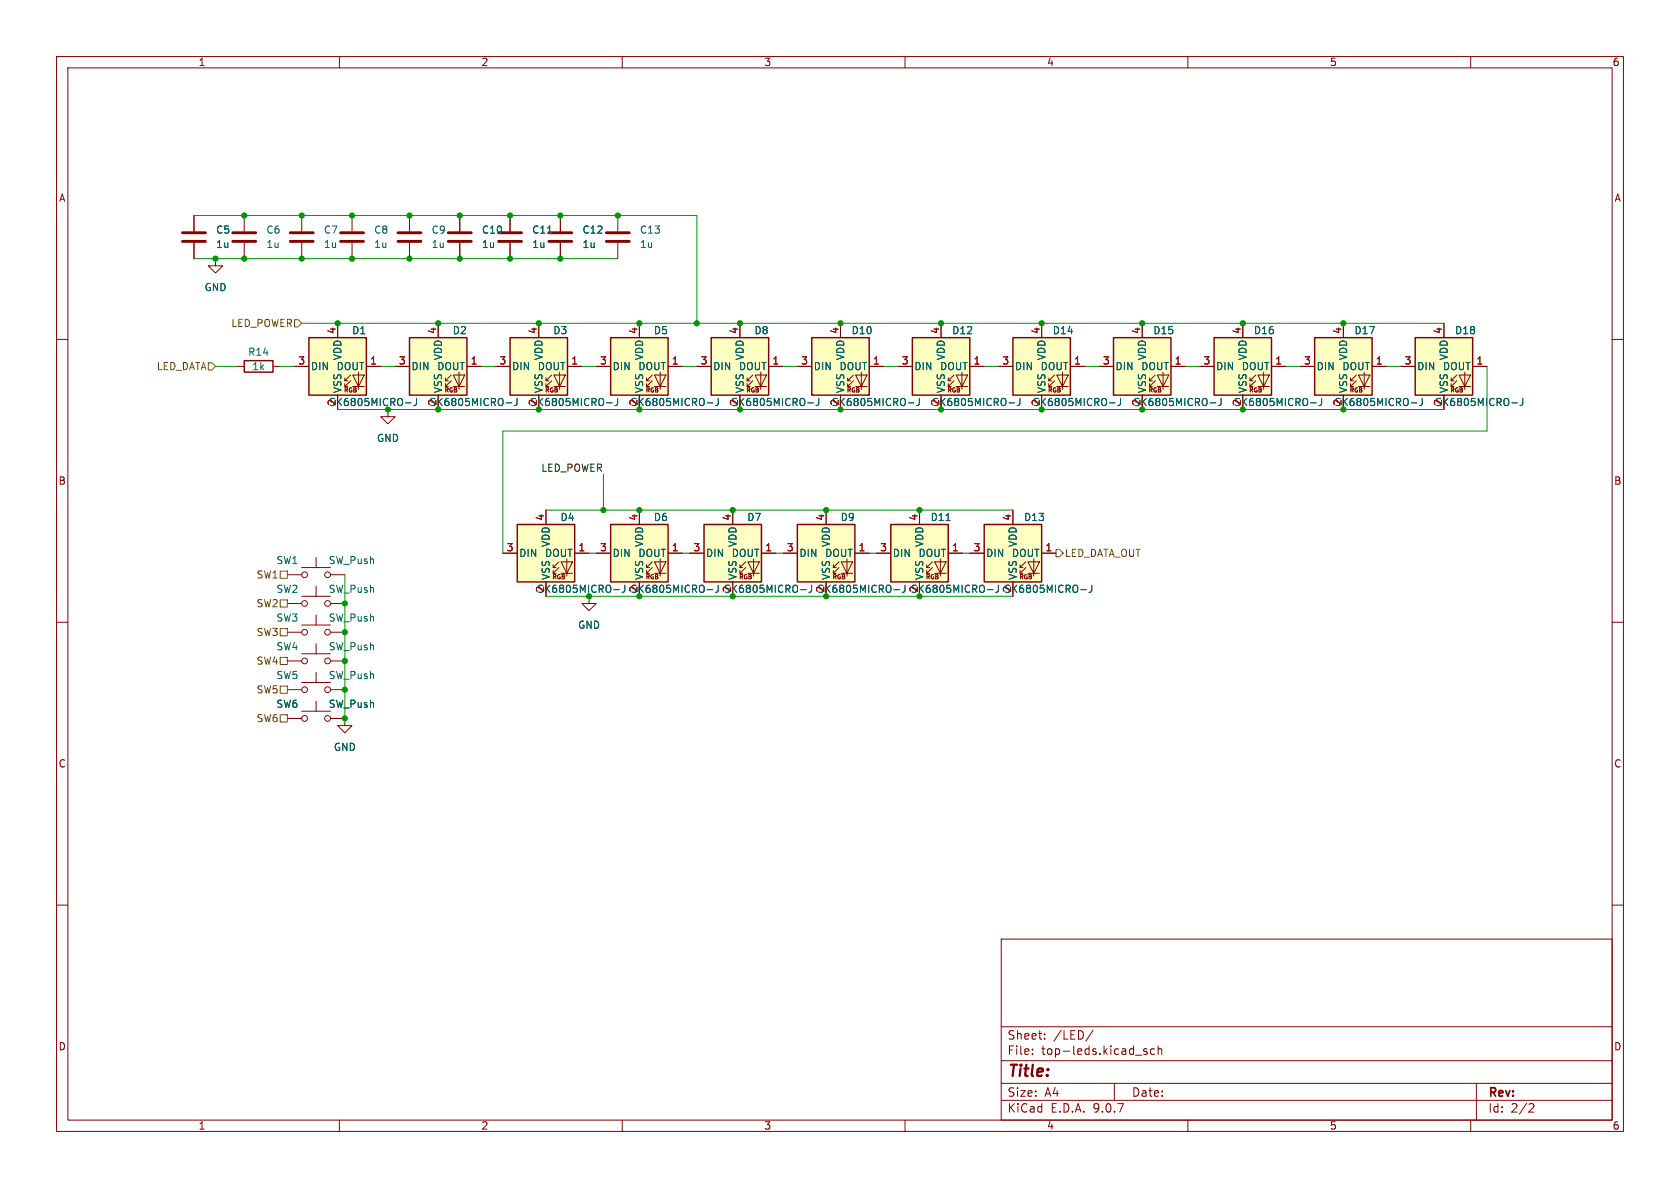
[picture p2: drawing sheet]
(kicad_sch
 (version 20250114)
 (generator "eeschema")
 (generator_version "9.0")
 (paper "A4")
 (lib_symbols
  (symbol "Device:C"
   (pin_numbers (hide yes))
   (pin_names
    (offset 0.254)) (exclude_from_sim no) (in_bom yes) (on_board yes)
   (property "Reference" "C" (at 0.635 2.54 0) (effects (font (size 1.27 1.27)) (justify left)))
   (property "Value" "C" (at 0.635 -2.54 0) (effects (font (size 1.27 1.27)) (justify left)))
   (property "Footprint" "" (at 0.9652 -3.81 0) (effects (font (size 1.27 1.27)) (hide yes)))
   (property "Datasheet" "~" (at 0 0 0) (effects (font (size 1.27 1.27)) (hide yes)))
   (property "Description" "Unpolarized capacitor" (at 0 0 0) (effects (font (size 1.27 1.27)) (hide yes)))
   (symbol "C_0_1"
    (polyline (pts (xy -2.032 0.762) (xy 2.032 0.762)) (stroke (width 0.508) (type default)) (fill (type none)))
    (polyline (pts (xy -2.032 -0.762) (xy 2.032 -0.762)) (stroke (width 0.508) (type default)) (fill (type none))))
   (symbol "C_1_1"
    (pin passive line (at 0 3.81 270) (length 2.794) (name "~" (effects (font (size 1.27 1.27)))) (number "1" (effects (font (size 1.27 1.27)))))
    (pin passive line (at 0 -3.81 90) (length 2.794) (name "~" (effects (font (size 1.27 1.27)))) (number "2" (effects (font (size 1.27 1.27))))))
   (embedded_fonts no))
  (symbol "Device:R"
   (pin_numbers (hide yes))
   (pin_names
    (offset 0)) (exclude_from_sim no) (in_bom yes) (on_board yes)
   (property "Reference" "R" (at 2.032 0 90) (effects (font (size 1.27 1.27))))
   (property "Value" "R" (at 0 0 90) (effects (font (size 1.27 1.27))))
   (property "Footprint" "" (at -1.778 0 90) (effects (font (size 1.27 1.27)) (hide yes)))
   (property "Datasheet" "~" (at 0 0 0) (effects (font (size 1.27 1.27)) (hide yes)))
   (property "Description" "Resistor" (at 0 0 0) (effects (font (size 1.27 1.27)) (hide yes)))
   (symbol "R_0_1"
    (rectangle (start -1.016 -2.54) (end 1.016 2.54) (stroke (width 0.254) (type default)) (fill (type none))))
   (symbol "R_1_1"
    (pin passive line (at 0 3.81 270) (length 1.27) (name "~" (effects (font (size 1.27 1.27)))) (number "1" (effects (font (size 1.27 1.27)))))
    (pin passive line (at 0 -3.81 90) (length 1.27) (name "~" (effects (font (size 1.27 1.27)))) (number "2" (effects (font (size 1.27 1.27))))))
   (embedded_fonts no))
  (symbol "LED:SK6812MINI"
   (pin_names
    (offset 0.254)) (exclude_from_sim no) (in_bom yes) (on_board yes)
   (property "Reference" "D" (at 5.08 5.715 0) (effects (font (size 1.27 1.27)) (justify right bottom)))
   (property "Value" "SK6812MINI" (at 1.27 -5.715 0) (effects (font (size 1.27 1.27)) (justify left top)))
   (property "Footprint" "LED_SMD:LED_SK6812MINI_PLCC4_3.5x3.5mm_P1.75mm" (at 1.27 -7.62 0) (effects (font (size 1.27 1.27)) (justify left top) (hide yes)))
   (property "Datasheet" "https://cdn-shop.adafruit.com/product-files/2686/SK6812MINI_REV.01-1-2.pdf" (at 2.54 -9.525 0) (effects (font (size 1.27 1.27)) (justify left top) (hide yes)))
   (property "Description" "RGB LED with integrated controller" (at 0 0 0) (effects (font (size 1.27 1.27)) (hide yes)))
   (symbol "SK6812MINI_0_0"
    (text "RGB" (at 2.286 -4.191 0) (effects (font (size 0.762 0.762)))))
   (symbol "SK6812MINI_0_1"
    (polyline (pts (xy 1.27 -2.54) (xy 1.778 -2.54)) (stroke (width 0) (type default)) (fill (type none)))
    (polyline (pts (xy 1.27 -3.556) (xy 1.778 -3.556)) (stroke (width 0) (type default)) (fill (type none)))
    (polyline (pts (xy 2.286 -1.524) (xy 1.27 -2.54) (xy 1.27 -2.032)) (stroke (width 0) (type default)) (fill (type none)))
    (polyline (pts (xy 2.286 -2.54) (xy 1.27 -3.556) (xy 1.27 -3.048)) (stroke (width 0) (type default)) (fill (type none)))
    (polyline (pts (xy 3.683 -1.016) (xy 3.683 -3.556) (xy 3.683 -4.064)) (stroke (width 0) (type default)) (fill (type none)))
    (polyline (pts (xy 4.699 -1.524) (xy 2.667 -1.524) (xy 3.683 -3.556) (xy 4.699 -1.524)) (stroke (width 0) (type default)) (fill (type none)))
    (polyline (pts (xy 4.699 -3.556) (xy 2.667 -3.556)) (stroke (width 0) (type default)) (fill (type none)))
    (rectangle (start 5.08 5.08) (end -5.08 -5.08) (stroke (width 0.254) (type default)) (fill (type background))))
   (symbol "SK6812MINI_1_1"
    (pin input line (at -7.62 0 0) (length 2.54) (name "DIN" (effects (font (size 1.27 1.27)))) (number "3" (effects (font (size 1.27 1.27)))))
    (pin power_in line (at 0 7.62 270) (length 2.54) (name "VDD" (effects (font (size 1.27 1.27)))) (number "4" (effects (font (size 1.27 1.27)))))
    (pin power_in line (at 0 -7.62 90) (length 2.54) (name "VSS" (effects (font (size 1.27 1.27)))) (number "2" (effects (font (size 1.27 1.27)))))
    (pin output line (at 7.62 0 180) (length 2.54) (name "DOUT" (effects (font (size 1.27 1.27)))) (number "1" (effects (font (size 1.27 1.27))))))
   (embedded_fonts no))
  (symbol "Switch:SW_Push"
   (pin_numbers (hide yes))
   (pin_names
    (offset 1.016) (hide yes)) (exclude_from_sim no) (in_bom yes) (on_board yes)
   (property "Reference" "SW" (at 1.27 2.54 0) (effects (font (size 1.27 1.27)) (justify left)))
   (property "Value" "SW_Push" (at 0 -1.524 0) (effects (font (size 1.27 1.27))))
   (property "Footprint" "" (at 0 5.08 0) (effects (font (size 1.27 1.27)) (hide yes)))
   (property "Datasheet" "~" (at 0 5.08 0) (effects (font (size 1.27 1.27)) (hide yes)))
   (property "Description" "Push button switch, generic, two pins" (at 0 0 0) (effects (font (size 1.27 1.27)) (hide yes)))
   (symbol "SW_Push_0_1"
    (circle (center -2.032 0) (radius 0.508) (stroke (width 0) (type default)) (fill (type none)))
    (polyline (pts (xy 0 1.27) (xy 0 3.048)) (stroke (width 0) (type default)) (fill (type none)))
    (circle (center 2.032 0) (radius 0.508) (stroke (width 0) (type default)) (fill (type none)))
    (polyline (pts (xy 2.54 1.27) (xy -2.54 1.27)) (stroke (width 0) (type default)) (fill (type none)))
    (pin passive line (at -5.08 0 0) (length 2.54) (name "1" (effects (font (size 1.27 1.27)))) (number "1" (effects (font (size 1.27 1.27)))))
    (pin passive line (at 5.08 0 180) (length 2.54) (name "2" (effects (font (size 1.27 1.27)))) (number "2" (effects (font (size 1.27 1.27))))))
   (embedded_fonts no))
  (symbol "power:GND"
   (power)
   (pin_names
    (offset 0)) (exclude_from_sim no) (in_bom yes) (on_board yes)
   (property "Reference" "#PWR" (at 0 -6.35 0) (effects (font (size 1.27 1.27)) (hide yes)))
   (property "Value" "GND" (at 0 -3.81 0) (effects (font (size 1.27 1.27))))
   (property "Footprint" "" (at 0 0 0) (effects (font (size 1.27 1.27)) (hide yes)))
   (property "Datasheet" "" (at 0 0 0) (effects (font (size 1.27 1.27)) (hide yes)))
   (property "Description" "Power symbol creates a global label with name \"GND\" , ground" (at 0 0 0) (effects (font (size 1.27 1.27)) (hide yes)))
   (symbol "GND_0_1"
    (polyline (pts (xy 0 0) (xy 0 -1.27) (xy 1.27 -1.27) (xy 0 -2.54) (xy -1.27 -1.27) (xy 0 -1.27)) (stroke (width 0) (type default)) (fill (type none))))
   (symbol "GND_1_1"
    (pin power_in line (at 0 0 270) (length 0) (hide yes) (name "GND" (effects (font (size 1.27 1.27)))) (number "1" (effects (font (size 1.27 1.27))))))
   (embedded_fonts no)))
 (junction
  (at 90.17 38.1)
  (diameter 0)
  (color 0 0 0 0))
 (junction
  (at 146.05 90.17)
  (diameter 0)
  (color 0 0 0 0))
 (junction
  (at 106.68 90.17)
  (diameter 0)
  (color 0 0 0 0))
 (junction
  (at 90.17 45.72)
  (diameter 0)
  (color 0 0 0 0))
 (junction
  (at 53.34 38.1)
  (diameter 0)
  (color 0 0 0 0))
 (junction
  (at 237.49 72.39)
  (diameter 0)
  (color 0 0 0 0))
 (junction
  (at 219.71 72.39)
  (diameter 0)
  (color 0 0 0 0))
 (junction
  (at 68.58 72.39)
  (diameter 0)
  (color 0 0 0 0))
 (junction
  (at 184.15 72.39)
  (diameter 0)
  (color 0 0 0 0))
 (junction
  (at 59.69 57.15)
  (diameter 0)
  (color 0 0 0 0))
 (junction
  (at 62.23 38.1)
  (diameter 0)
  (color 0 0 0 0))
 (junction
  (at 72.39 45.72)
  (diameter 0)
  (color 0 0 0 0))
 (junction
  (at 99.06 38.1)
  (diameter 0)
  (color 0 0 0 0))
 (junction
  (at 166.37 57.15)
  (diameter 0)
  (color 0 0 0 0))
 (junction
  (at 77.47 57.15)
  (diameter 0)
  (color 0 0 0 0))
 (junction
  (at 130.81 72.39)
  (diameter 0)
  (color 0 0 0 0))
 (junction
  (at 53.34 45.72)
  (diameter 0)
  (color 0 0 0 0))
 (junction
  (at 81.28 38.1)
  (diameter 0)
  (color 0 0 0 0))
 (junction
  (at 109.22 38.1)
  (diameter 0)
  (color 0 0 0 0))
 (junction
  (at 60.96 106.68)
  (diameter 0)
  (color 0 0 0 0))
 (junction
  (at 237.49 57.15)
  (diameter 0)
  (color 0 0 0 0))
 (junction
  (at 184.15 57.15)
  (diameter 0)
  (color 0 0 0 0))
 (junction
  (at 201.93 72.39)
  (diameter 0)
  (color 0 0 0 0))
 (junction
  (at 219.71 57.15)
  (diameter 0)
  (color 0 0 0 0))
 (junction
  (at 60.96 111.76)
  (diameter 0)
  (color 0 0 0 0))
 (junction
  (at 162.56 90.17)
  (diameter 0)
  (color 0 0 0 0))
 (junction
  (at 129.54 105.41)
  (diameter 0)
  (color 0 0 0 0))
 (junction
  (at 129.54 90.17)
  (diameter 0)
  (color 0 0 0 0))
 (junction
  (at 38.1 45.72)
  (diameter 0)
  (color 0 0 0 0))
 (junction
  (at 60.96 121.92)
  (diameter 0)
  (color 0 0 0 0))
 (junction
  (at 60.96 116.84)
  (diameter 0)
  (color 0 0 0 0))
 (junction
  (at 81.28 45.72)
  (diameter 0)
  (color 0 0 0 0))
 (junction
  (at 123.19 57.15)
  (diameter 0)
  (color 0 0 0 0))
 (junction
  (at 95.25 57.15)
  (diameter 0)
  (color 0 0 0 0))
 (junction
  (at 166.37 72.39)
  (diameter 0)
  (color 0 0 0 0))
 (junction
  (at 104.14 105.41)
  (diameter 0)
  (color 0 0 0 0))
 (junction
  (at 62.23 45.72)
  (diameter 0)
  (color 0 0 0 0))
 (junction
  (at 72.39 38.1)
  (diameter 0)
  (color 0 0 0 0))
 (junction
  (at 148.59 57.15)
  (diameter 0)
  (color 0 0 0 0))
 (junction
  (at 43.18 38.1)
  (diameter 0)
  (color 0 0 0 0))
 (junction
  (at 162.56 105.41)
  (diameter 0)
  (color 0 0 0 0))
 (junction
  (at 95.25 72.39)
  (diameter 0)
  (color 0 0 0 0))
 (junction
  (at 60.96 127)
  (diameter 0)
  (color 0 0 0 0))
 (junction
  (at 146.05 105.41)
  (diameter 0)
  (color 0 0 0 0))
 (junction
  (at 113.03 72.39)
  (diameter 0)
  (color 0 0 0 0))
 (junction
  (at 113.03 105.41)
  (diameter 0)
  (color 0 0 0 0))
 (junction
  (at 130.81 57.15)
  (diameter 0)
  (color 0 0 0 0))
 (junction
  (at 148.59 72.39)
  (diameter 0)
  (color 0 0 0 0))
 (junction
  (at 113.03 57.15)
  (diameter 0)
  (color 0 0 0 0))
 (junction
  (at 113.03 90.17)
  (diameter 0)
  (color 0 0 0 0))
 (junction
  (at 99.06 45.72)
  (diameter 0)
  (color 0 0 0 0))
 (junction
  (at 77.47 72.39)
  (diameter 0)
  (color 0 0 0 0))
 (junction
  (at 201.93 57.15)
  (diameter 0)
  (color 0 0 0 0))
 (junction
  (at 43.18 45.72)
  (diameter 0)
  (color 0 0 0 0))
 (wire
  (pts (xy 62.23 38.1) (xy 72.39 38.1))
  (stroke (width 0) (type default)))
 (wire
  (pts (xy 113.03 105.41) (xy 129.54 105.41))
  (stroke (width 0) (type default)))
 (wire
  (pts (xy 77.47 57.15) (xy 95.25 57.15))
  (stroke (width 0) (type default)))
 (wire
  (pts (xy 90.17 45.72) (xy 99.06 45.72))
  (stroke (width 0) (type default)))
 (wire
  (pts (xy 53.34 57.15) (xy 59.69 57.15))
  (stroke (width 0) (type default)))
 (wire
  (pts (xy 219.71 72.39) (xy 237.49 72.39))
  (stroke (width 0) (type default)))
 (wire
  (pts (xy 49.53 64.77) (xy 52.07 64.77))
  (stroke (width 0) (type default)))
 (wire
  (pts (xy 162.56 105.41) (xy 179.07 105.41))
  (stroke (width 0) (type default)))
 (wire
  (pts (xy 153.67 97.79) (xy 154.94 97.79))
  (stroke (width 0) (type default)))
 (wire
  (pts (xy 170.18 97.79) (xy 171.45 97.79))
  (stroke (width 0) (type default)))
 (wire
  (pts (xy 38.1 45.72) (xy 43.18 45.72))
  (stroke (width 0) (type default)))
 (wire
  (pts (xy 148.59 72.39) (xy 166.37 72.39))
  (stroke (width 0) (type default)))
 (wire
  (pts (xy 60.96 121.92) (xy 60.96 127))
  (stroke (width 0) (type default)))
 (wire
  (pts (xy 99.06 38.1) (xy 109.22 38.1))
  (stroke (width 0) (type default)))
 (wire
  (pts (xy 156.21 64.77) (xy 158.75 64.77))
  (stroke (width 0) (type default)))
 (wire
  (pts (xy 85.09 64.77) (xy 87.63 64.77))
  (stroke (width 0) (type default)))
 (wire
  (pts (xy 237.49 72.39) (xy 255.27 72.39))
  (stroke (width 0) (type default)))
 (wire
  (pts (xy 43.18 45.72) (xy 53.34 45.72))
  (stroke (width 0) (type default)))
 (wire
  (pts (xy 53.34 38.1) (xy 62.23 38.1))
  (stroke (width 0) (type default)))
 (wire
  (pts (xy 129.54 105.41) (xy 146.05 105.41))
  (stroke (width 0) (type default)))
 (wire
  (pts (xy 60.96 101.6) (xy 60.96 106.68))
  (stroke (width 0) (type default)))
 (wire
  (pts (xy 43.18 38.1) (xy 53.34 38.1))
  (stroke (width 0) (type default)))
 (wire
  (pts (xy 62.23 45.72) (xy 72.39 45.72))
  (stroke (width 0) (type default)))
 (wire
  (pts (xy 60.96 116.84) (xy 60.96 121.92))
  (stroke (width 0) (type default)))
 (wire
  (pts (xy 184.15 57.15) (xy 201.93 57.15))
  (stroke (width 0) (type default)))
 (wire
  (pts (xy 148.59 57.15) (xy 166.37 57.15))
  (stroke (width 0) (type default)))
 (wire
  (pts (xy 245.11 64.77) (xy 247.65 64.77))
  (stroke (width 0) (type default)))
 (wire
  (pts (xy 130.81 72.39) (xy 148.59 72.39))
  (stroke (width 0) (type default)))
 (wire
  (pts (xy 123.19 57.15) (xy 130.81 57.15))
  (stroke (width 0) (type default)))
 (wire
  (pts (xy 173.99 64.77) (xy 176.53 64.77))
  (stroke (width 0) (type default)))
 (wire
  (pts (xy 106.68 90.17) (xy 113.03 90.17))
  (stroke (width 0) (type default)))
 (wire
  (pts (xy 137.16 97.79) (xy 138.43 97.79))
  (stroke (width 0) (type default)))
 (wire
  (pts (xy 72.39 45.72) (xy 81.28 45.72))
  (stroke (width 0) (type default)))
 (wire
  (pts (xy 227.33 64.77) (xy 229.87 64.77))
  (stroke (width 0) (type default)))
 (wire
  (pts (xy 96.52 90.17) (xy 106.68 90.17))
  (stroke (width 0) (type default)))
 (wire
  (pts (xy 59.69 72.39) (xy 68.58 72.39))
  (stroke (width 0) (type default)))
 (wire
  (pts (xy 34.29 45.72) (xy 38.1 45.72))
  (stroke (width 0) (type default)))
 (wire
  (pts (xy 123.19 57.15) (xy 123.19 38.1))
  (stroke (width 0) (type default)))
 (wire
  (pts (xy 88.9 76.2) (xy 88.9 97.79))
  (stroke (width 0) (type default)))
 (wire
  (pts (xy 104.14 105.41) (xy 113.03 105.41))
  (stroke (width 0) (type default)))
 (wire
  (pts (xy 166.37 57.15) (xy 184.15 57.15))
  (stroke (width 0) (type default)))
 (wire
  (pts (xy 219.71 57.15) (xy 237.49 57.15))
  (stroke (width 0) (type default)))
 (wire
  (pts (xy 184.15 72.39) (xy 201.93 72.39))
  (stroke (width 0) (type default)))
 (wire
  (pts (xy 262.89 64.77) (xy 262.89 76.2))
  (stroke (width 0) (type default)))
 (wire
  (pts (xy 138.43 64.77) (xy 140.97 64.77))
  (stroke (width 0) (type default)))
 (wire
  (pts (xy 146.05 90.17) (xy 162.56 90.17))
  (stroke (width 0) (type default)))
 (wire
  (pts (xy 166.37 72.39) (xy 184.15 72.39))
  (stroke (width 0) (type default)))
 (wire
  (pts (xy 68.58 72.39) (xy 77.47 72.39))
  (stroke (width 0) (type default)))
 (wire
  (pts (xy 102.87 64.77) (xy 105.41 64.77))
  (stroke (width 0) (type default)))
 (wire
  (pts (xy 95.25 57.15) (xy 113.03 57.15))
  (stroke (width 0) (type default)))
 (wire
  (pts (xy 120.65 64.77) (xy 123.19 64.77))
  (stroke (width 0) (type default)))
 (wire
  (pts (xy 162.56 90.17) (xy 179.07 90.17))
  (stroke (width 0) (type default)))
 (wire
  (pts (xy 106.68 90.17) (xy 106.68 83.82))
  (stroke (width 0) (type default)))
 (wire
  (pts (xy 104.14 97.79) (xy 105.41 97.79))
  (stroke (width 0) (type default)))
 (wire
  (pts (xy 99.06 45.72) (xy 109.22 45.72))
  (stroke (width 0) (type default)))
 (wire
  (pts (xy 72.39 38.1) (xy 81.28 38.1))
  (stroke (width 0) (type default)))
 (wire
  (pts (xy 60.96 106.68) (xy 60.96 111.76))
  (stroke (width 0) (type default)))
 (wire
  (pts (xy 60.96 111.76) (xy 60.96 116.84))
  (stroke (width 0) (type default)))
 (wire
  (pts (xy 96.52 105.41) (xy 104.14 105.41))
  (stroke (width 0) (type default)))
 (wire
  (pts (xy 113.03 72.39) (xy 130.81 72.39))
  (stroke (width 0) (type default)))
 (wire
  (pts (xy 81.28 45.72) (xy 90.17 45.72))
  (stroke (width 0) (type default)))
 (wire
  (pts (xy 113.03 90.17) (xy 129.54 90.17))
  (stroke (width 0) (type default)))
 (wire
  (pts (xy 129.54 90.17) (xy 146.05 90.17))
  (stroke (width 0) (type default)))
 (wire
  (pts (xy 113.03 57.15) (xy 123.19 57.15))
  (stroke (width 0) (type default)))
 (wire
  (pts (xy 146.05 105.41) (xy 162.56 105.41))
  (stroke (width 0) (type default)))
 (wire
  (pts (xy 237.49 57.15) (xy 255.27 57.15))
  (stroke (width 0) (type default)))
 (wire
  (pts (xy 59.69 57.15) (xy 77.47 57.15))
  (stroke (width 0) (type default)))
 (wire
  (pts (xy 77.47 72.39) (xy 95.25 72.39))
  (stroke (width 0) (type default)))
 (wire
  (pts (xy 90.17 38.1) (xy 99.06 38.1))
  (stroke (width 0) (type default)))
 (wire
  (pts (xy 191.77 64.77) (xy 194.31 64.77))
  (stroke (width 0) (type default)))
 (wire
  (pts (xy 38.1 64.77) (xy 41.91 64.77))
  (stroke (width 0) (type default)))
 (wire
  (pts (xy 95.25 72.39) (xy 113.03 72.39))
  (stroke (width 0) (type default)))
 (wire
  (pts (xy 34.29 38.1) (xy 43.18 38.1))
  (stroke (width 0) (type default)))
 (wire
  (pts (xy 67.31 64.77) (xy 69.85 64.77))
  (stroke (width 0) (type default)))
 (wire
  (pts (xy 123.19 38.1) (xy 109.22 38.1))
  (stroke (width 0) (type default)))
 (wire
  (pts (xy 201.93 72.39) (xy 219.71 72.39))
  (stroke (width 0) (type default)))
 (wire
  (pts (xy 209.55 64.77) (xy 212.09 64.77))
  (stroke (width 0) (type default)))
 (wire
  (pts (xy 201.93 57.15) (xy 219.71 57.15))
  (stroke (width 0) (type default)))
 (wire
  (pts (xy 81.28 38.1) (xy 90.17 38.1))
  (stroke (width 0) (type default)))
 (wire
  (pts (xy 120.65 97.79) (xy 121.92 97.79))
  (stroke (width 0) (type default)))
 (wire
  (pts (xy 130.81 57.15) (xy 148.59 57.15))
  (stroke (width 0) (type default)))
 (wire
  (pts (xy 53.34 45.72) (xy 62.23 45.72))
  (stroke (width 0) (type default)))
 (wire
  (pts (xy 262.89 76.2) (xy 88.9 76.2))
  (stroke (width 0) (type default)))
 (label "LED_POWER"
  (at 106.68 83.82 180)
  (effects (font (size 1.27 1.27)) (justify right bottom)))
 (hierarchical_label "SW1"
  (shape passive)
  (at 50.8 101.6 180)
  (effects (font (size 1.27 1.27)) (justify right)))
 (hierarchical_label "SW3"
  (shape passive)
  (at 50.8 111.76 180)
  (effects (font (size 1.27 1.27)) (justify right)))
 (hierarchical_label "LED_DATA"
  (shape input)
  (at 38.1 64.77 180)
  (effects (font (size 1.27 1.27)) (justify right)))
 (hierarchical_label "SW2"
  (shape passive)
  (at 50.8 106.68 180)
  (effects (font (size 1.27 1.27)) (justify right)))
 (hierarchical_label "SW4"
  (shape passive)
  (at 50.8 116.84 180)
  (effects (font (size 1.27 1.27)) (justify right)))
 (hierarchical_label "LED_POWER"
  (shape input)
  (at 53.34 57.15 180)
  (effects (font (size 1.27 1.27)) (justify right)))
 (hierarchical_label "SW5"
  (shape passive)
  (at 50.8 121.92 180)
  (effects (font (size 1.27 1.27)) (justify right)))
 (hierarchical_label "SW6"
  (shape passive)
  (at 50.8 127 180)
  (effects (font (size 1.27 1.27)) (justify right)))
 (hierarchical_label "LED_DATA_OUT"
  (shape output)
  (at 186.69 97.79 0)
  (effects (font (size 1.27 1.27)) (justify left)))
 (symbol
  (lib_id "Device:C")
  (at 90.17 41.91 0)
  (unit 1)
  (exclude_from_sim no)
  (in_bom yes)
  (on_board yes)
  (dnp no)
  (fields_autoplaced yes)
  (property "Reference" "C11" (at 93.98 40.64 0) (effects (font (size 1.27 1.27)) (justify left)))
  (property "Value" "1u" (at 93.98 43.18 0) (effects (font (size 1.27 1.27)) (justify left)))
  (property "Footprint" "Capacitor_SMD:C_0402_1005Metric" (at 91.1352 45.72 0) (effects (font (size 1.27 1.27)) (hide yes)))
  (property "Datasheet" "~" (at 90.17 41.91 0) (effects (font (size 1.27 1.27)) (hide yes)))
  (property "Description" "" (at 90.17 41.91 0) (effects (font (size 1.27 1.27))))
  (pin "2")
  (pin "1"))
 (symbol
  (lib_id "LED:SK6812MINI")
  (at 166.37 64.77 0)
  (unit 1)
  (exclude_from_sim no)
  (in_bom yes)
  (on_board yes)
  (dnp no)
  (property "Reference" "D12" (at 170.18 58.42 0) (effects (font (size 1.27 1.27))))
  (property "Value" "SK6805MICRO-J" (at 172.72 71.12 0) (effects (font (size 1.27 1.27))))
  (property "Footprint" "tildagon:LED_SK6805_PLCC4_2.4x2.7mm_P1.3mm" (at 167.64 72.39 0) (effects (font (size 1.27 1.27)) (justify left top) (hide yes)))
  (property "Datasheet" "https://cdn-shop.adafruit.com/product-files/2686/SK6812MINI_REV.01-1-2.pdf" (at 168.91 74.295 0) (effects (font (size 1.27 1.27)) (justify left top) (hide yes)))
  (property "Description" "" (at 166.37 64.77 0) (effects (font (size 1.27 1.27))))
  (pin "2")
  (pin "3")
  (pin "1")
  (pin "4"))
 (symbol
  (lib_id "LED:SK6812MINI")
  (at 184.15 64.77 0)
  (unit 1)
  (exclude_from_sim no)
  (in_bom yes)
  (on_board yes)
  (dnp no)
  (property "Reference" "D14" (at 187.96 58.42 0) (effects (font (size 1.27 1.27))))
  (property "Value" "SK6805MICRO-J" (at 190.5 71.12 0) (effects (font (size 1.27 1.27))))
  (property "Footprint" "tildagon:LED_SK6805_PLCC4_2.4x2.7mm_P1.3mm" (at 185.42 72.39 0) (effects (font (size 1.27 1.27)) (justify left top) (hide yes)))
  (property "Datasheet" "https://cdn-shop.adafruit.com/product-files/2686/SK6812MINI_REV.01-1-2.pdf" (at 186.69 74.295 0) (effects (font (size 1.27 1.27)) (justify left top) (hide yes)))
  (property "Description" "" (at 184.15 64.77 0) (effects (font (size 1.27 1.27))))
  (pin "2")
  (pin "3")
  (pin "1")
  (pin "4"))
 (symbol
  (lib_id "Switch:SW_Push")
  (at 55.88 101.6 0)
  (unit 1)
  (exclude_from_sim no)
  (in_bom yes)
  (on_board yes)
  (dnp no)
  (property "Reference" "SW1" (at 50.8 99.06 0) (effects (font (size 1.27 1.27))))
  (property "Value" "SW_Push" (at 62.23 99.06 0) (effects (font (size 1.27 1.27))))
  (property "Footprint" "tildagon26:TS-1101S-B-D-B-B-A" (at 55.88 96.52 0) (effects (font (size 1.27 1.27)) (hide yes)))
  (property "Datasheet" "~" (at 55.88 96.52 0) (effects (font (size 1.27 1.27)) (hide yes)))
  (property "Description" "" (at 55.88 101.6 0) (effects (font (size 1.27 1.27))))
  (pin "1")
  (pin "2"))
 (symbol
  (lib_id "LED:SK6812MINI")
  (at 95.25 64.77 0)
  (unit 1)
  (exclude_from_sim no)
  (in_bom yes)
  (on_board yes)
  (dnp no)
  (property "Reference" "D3" (at 99.06 58.42 0) (effects (font (size 1.27 1.27))))
  (property "Value" "SK6805MICRO-J" (at 101.6 71.12 0) (effects (font (size 1.27 1.27))))
  (property "Footprint" "tildagon:LED_SK6805_PLCC4_2.4x2.7mm_P1.3mm" (at 96.52 72.39 0) (effects (font (size 1.27 1.27)) (justify left top) (hide yes)))
  (property "Datasheet" "https://cdn-shop.adafruit.com/product-files/2686/SK6812MINI_REV.01-1-2.pdf" (at 97.79 74.295 0) (effects (font (size 1.27 1.27)) (justify left top) (hide yes)))
  (property "Description" "" (at 95.25 64.77 0) (effects (font (size 1.27 1.27))))
  (pin "2")
  (pin "3")
  (pin "1")
  (pin "4"))
 (symbol
  (lib_id "LED:SK6812MINI")
  (at 113.03 97.79 0)
  (unit 1)
  (exclude_from_sim no)
  (in_bom yes)
  (on_board yes)
  (dnp no)
  (property "Reference" "D6" (at 116.84 91.44 0) (effects (font (size 1.27 1.27))))
  (property "Value" "SK6805MICRO-J" (at 119.38 104.14 0) (effects (font (size 1.27 1.27))))
  (property "Footprint" "tildagon:LED_SK6805_PLCC4_2.4x2.7mm_P1.3mm" (at 114.3 105.41 0) (effects (font (size 1.27 1.27)) (justify left top) (hide yes)))
  (property "Datasheet" "https://cdn-shop.adafruit.com/product-files/2686/SK6812MINI_REV.01-1-2.pdf" (at 115.57 107.315 0) (effects (font (size 1.27 1.27)) (justify left top) (hide yes)))
  (property "Description" "" (at 113.03 97.79 0) (effects (font (size 1.27 1.27))))
  (pin "2")
  (pin "3")
  (pin "1")
  (pin "4"))
 (symbol
  (lib_id "Switch:SW_Push")
  (at 55.88 121.92 0)
  (unit 1)
  (exclude_from_sim no)
  (in_bom yes)
  (on_board yes)
  (dnp no)
  (property "Reference" "SW5" (at 50.8 119.38 0) (effects (font (size 1.27 1.27))))
  (property "Value" "SW_Push" (at 62.23 119.38 0) (effects (font (size 1.27 1.27))))
  (property "Footprint" "tildagon26:TS-1101S-B-D-B-B-A" (at 55.88 116.84 0) (effects (font (size 1.27 1.27)) (hide yes)))
  (property "Datasheet" "~" (at 55.88 116.84 0) (effects (font (size 1.27 1.27)) (hide yes)))
  (property "Description" "" (at 55.88 121.92 0) (effects (font (size 1.27 1.27))))
  (pin "1")
  (pin "2"))
 (symbol
  (lib_id "LED:SK6812MINI")
  (at 130.81 64.77 0)
  (unit 1)
  (exclude_from_sim no)
  (in_bom yes)
  (on_board yes)
  (dnp no)
  (property "Reference" "D8" (at 134.62 58.42 0) (effects (font (size 1.27 1.27))))
  (property "Value" "SK6805MICRO-J" (at 137.16 71.12 0) (effects (font (size 1.27 1.27))))
  (property "Footprint" "tildagon:LED_SK6805_PLCC4_2.4x2.7mm_P1.3mm" (at 132.08 72.39 0) (effects (font (size 1.27 1.27)) (justify left top) (hide yes)))
  (property "Datasheet" "https://cdn-shop.adafruit.com/product-files/2686/SK6812MINI_REV.01-1-2.pdf" (at 133.35 74.295 0) (effects (font (size 1.27 1.27)) (justify left top) (hide yes)))
  (property "Description" "" (at 130.81 64.77 0) (effects (font (size 1.27 1.27))))
  (pin "2")
  (pin "3")
  (pin "1")
  (pin "4"))
 (symbol
  (lib_id "Device:C")
  (at 62.23 41.91 0)
  (unit 1)
  (exclude_from_sim no)
  (in_bom yes)
  (on_board yes)
  (dnp no)
  (fields_autoplaced yes)
  (property "Reference" "C8" (at 66.04 40.64 0) (effects (font (size 1.27 1.27)) (justify left)))
  (property "Value" "1u" (at 66.04 43.18 0) (effects (font (size 1.27 1.27)) (justify left)))
  (property "Footprint" "Capacitor_SMD:C_0402_1005Metric" (at 63.1952 45.72 0) (effects (font (size 1.27 1.27)) (hide yes)))
  (property "Datasheet" "~" (at 62.23 41.91 0) (effects (font (size 1.27 1.27)) (hide yes)))
  (property "Description" "" (at 62.23 41.91 0) (effects (font (size 1.27 1.27))))
  (pin "2")
  (pin "1"))
 (symbol
  (lib_id "power:GND")
  (at 38.1 45.72 0)
  (unit 1)
  (exclude_from_sim no)
  (in_bom yes)
  (on_board yes)
  (dnp no)
  (fields_autoplaced yes)
  (property "Reference" "#PWR0101" (at 38.1 52.07 0) (effects (font (size 1.27 1.27)) (hide yes)))
  (property "Value" "GND" (at 38.1 50.8 0) (effects (font (size 1.27 1.27))))
  (property "Footprint" "" (at 38.1 45.72 0) (effects (font (size 1.27 1.27)) (hide yes)))
  (property "Datasheet" "" (at 38.1 45.72 0) (effects (font (size 1.27 1.27)) (hide yes)))
  (property "Description" "" (at 38.1 45.72 0) (effects (font (size 1.27 1.27))))
  (pin "1"))
 (symbol
  (lib_id "LED:SK6812MINI")
  (at 237.49 64.77 0)
  (unit 1)
  (exclude_from_sim no)
  (in_bom yes)
  (on_board yes)
  (dnp no)
  (property "Reference" "D17" (at 241.3 58.42 0) (effects (font (size 1.27 1.27))))
  (property "Value" "SK6805MICRO-J" (at 243.84 71.12 0) (effects (font (size 1.27 1.27))))
  (property "Footprint" "tildagon:LED_SK6805_PLCC4_2.4x2.7mm_P1.3mm" (at 238.76 72.39 0) (effects (font (size 1.27 1.27)) (justify left top) (hide yes)))
  (property "Datasheet" "https://cdn-shop.adafruit.com/product-files/2686/SK6812MINI_REV.01-1-2.pdf" (at 240.03 74.295 0) (effects (font (size 1.27 1.27)) (justify left top) (hide yes)))
  (property "Description" "" (at 237.49 64.77 0) (effects (font (size 1.27 1.27))))
  (pin "2")
  (pin "3")
  (pin "1")
  (pin "4"))
 (symbol
  (lib_id "Device:C")
  (at 99.06 41.91 0)
  (unit 1)
  (exclude_from_sim no)
  (in_bom yes)
  (on_board yes)
  (dnp no)
  (fields_autoplaced yes)
  (property "Reference" "C12" (at 102.87 40.64 0) (effects (font (size 1.27 1.27)) (justify left)))
  (property "Value" "1u" (at 102.87 43.18 0) (effects (font (size 1.27 1.27)) (justify left)))
  (property "Footprint" "Capacitor_SMD:C_0402_1005Metric" (at 100.0252 45.72 0) (effects (font (size 1.27 1.27)) (hide yes)))
  (property "Datasheet" "~" (at 99.06 41.91 0) (effects (font (size 1.27 1.27)) (hide yes)))
  (property "Description" "" (at 99.06 41.91 0) (effects (font (size 1.27 1.27))))
  (pin "2")
  (pin "1"))
 (symbol
  (lib_id "LED:SK6812MINI")
  (at 129.54 97.79 0)
  (unit 1)
  (exclude_from_sim no)
  (in_bom yes)
  (on_board yes)
  (dnp no)
  (property "Reference" "D7" (at 133.35 91.44 0) (effects (font (size 1.27 1.27))))
  (property "Value" "SK6805MICRO-J" (at 135.89 104.14 0) (effects (font (size 1.27 1.27))))
  (property "Footprint" "tildagon:LED_SK6805_PLCC4_2.4x2.7mm_P1.3mm" (at 130.81 105.41 0) (effects (font (size 1.27 1.27)) (justify left top) (hide yes)))
  (property "Datasheet" "https://cdn-shop.adafruit.com/product-files/2686/SK6812MINI_REV.01-1-2.pdf" (at 132.08 107.315 0) (effects (font (size 1.27 1.27)) (justify left top) (hide yes)))
  (property "Description" "" (at 129.54 97.79 0) (effects (font (size 1.27 1.27))))
  (pin "2")
  (pin "3")
  (pin "1")
  (pin "4"))
 (symbol
  (lib_id "LED:SK6812MINI")
  (at 59.69 64.77 0)
  (unit 1)
  (exclude_from_sim no)
  (in_bom yes)
  (on_board yes)
  (dnp no)
  (property "Reference" "D1" (at 63.5 58.42 0) (effects (font (size 1.27 1.27))))
  (property "Value" "SK6805MICRO-J" (at 66.04 71.12 0) (effects (font (size 1.27 1.27))))
  (property "Footprint" "tildagon:LED_SK6805_PLCC4_2.4x2.7mm_P1.3mm" (at 60.96 72.39 0) (effects (font (size 1.27 1.27)) (justify left top) (hide yes)))
  (property "Datasheet" "https://cdn-shop.adafruit.com/product-files/2686/SK6812MINI_REV.01-1-2.pdf" (at 62.23 74.295 0) (effects (font (size 1.27 1.27)) (justify left top) (hide yes)))
  (property "Description" "" (at 59.69 64.77 0) (effects (font (size 1.27 1.27))))
  (pin "2")
  (pin "3")
  (pin "1")
  (pin "4"))
 (symbol
  (lib_id "LED:SK6812MINI")
  (at 219.71 64.77 0)
  (unit 1)
  (exclude_from_sim no)
  (in_bom yes)
  (on_board yes)
  (dnp no)
  (property "Reference" "D16" (at 223.52 58.42 0) (effects (font (size 1.27 1.27))))
  (property "Value" "SK6805MICRO-J" (at 226.06 71.12 0) (effects (font (size 1.27 1.27))))
  (property "Footprint" "tildagon:LED_SK6805_PLCC4_2.4x2.7mm_P1.3mm" (at 220.98 72.39 0) (effects (font (size 1.27 1.27)) (justify left top) (hide yes)))
  (property "Datasheet" "https://cdn-shop.adafruit.com/product-files/2686/SK6812MINI_REV.01-1-2.pdf" (at 222.25 74.295 0) (effects (font (size 1.27 1.27)) (justify left top) (hide yes)))
  (property "Description" "" (at 219.71 64.77 0) (effects (font (size 1.27 1.27))))
  (pin "2")
  (pin "3")
  (pin "1")
  (pin "4"))
 (symbol
  (lib_id "Device:C")
  (at 53.34 41.91 0)
  (unit 1)
  (exclude_from_sim no)
  (in_bom yes)
  (on_board yes)
  (dnp no)
  (fields_autoplaced yes)
  (property "Reference" "C7" (at 57.15 40.64 0) (effects (font (size 1.27 1.27)) (justify left)))
  (property "Value" "1u" (at 57.15 43.18 0) (effects (font (size 1.27 1.27)) (justify left)))
  (property "Footprint" "Capacitor_SMD:C_0402_1005Metric" (at 54.3052 45.72 0) (effects (font (size 1.27 1.27)) (hide yes)))
  (property "Datasheet" "~" (at 53.34 41.91 0) (effects (font (size 1.27 1.27)) (hide yes)))
  (property "Description" "" (at 53.34 41.91 0) (effects (font (size 1.27 1.27))))
  (pin "2")
  (pin "1"))
 (symbol
  (lib_id "power:GND")
  (at 68.58 72.39 0)
  (unit 1)
  (exclude_from_sim no)
  (in_bom yes)
  (on_board yes)
  (dnp no)
  (fields_autoplaced yes)
  (property "Reference" "#PWR0103" (at 68.58 78.74 0) (effects (font (size 1.27 1.27)) (hide yes)))
  (property "Value" "GND" (at 68.58 77.47 0) (effects (font (size 1.27 1.27))))
  (property "Footprint" "" (at 68.58 72.39 0) (effects (font (size 1.27 1.27)) (hide yes)))
  (property "Datasheet" "" (at 68.58 72.39 0) (effects (font (size 1.27 1.27)) (hide yes)))
  (property "Description" "" (at 68.58 72.39 0) (effects (font (size 1.27 1.27))))
  (pin "1"))
 (symbol
  (lib_id "Device:C")
  (at 43.18 41.91 0)
  (unit 1)
  (exclude_from_sim no)
  (in_bom yes)
  (on_board yes)
  (dnp no)
  (fields_autoplaced yes)
  (property "Reference" "C6" (at 46.99 40.64 0) (effects (font (size 1.27 1.27)) (justify left)))
  (property "Value" "1u" (at 46.99 43.18 0) (effects (font (size 1.27 1.27)) (justify left)))
  (property "Footprint" "Capacitor_SMD:C_0402_1005Metric" (at 44.1452 45.72 0) (effects (font (size 1.27 1.27)) (hide yes)))
  (property "Datasheet" "~" (at 43.18 41.91 0) (effects (font (size 1.27 1.27)) (hide yes)))
  (property "Description" "" (at 43.18 41.91 0) (effects (font (size 1.27 1.27))))
  (pin "2")
  (pin "1"))
 (symbol
  (lib_id "Device:C")
  (at 109.22 41.91 0)
  (unit 1)
  (exclude_from_sim no)
  (in_bom yes)
  (on_board yes)
  (dnp no)
  (fields_autoplaced yes)
  (property "Reference" "C13" (at 113.03 40.64 0) (effects (font (size 1.27 1.27)) (justify left)))
  (property "Value" "1u" (at 113.03 43.18 0) (effects (font (size 1.27 1.27)) (justify left)))
  (property "Footprint" "Capacitor_SMD:C_0402_1005Metric" (at 110.1852 45.72 0) (effects (font (size 1.27 1.27)) (hide yes)))
  (property "Datasheet" "~" (at 109.22 41.91 0) (effects (font (size 1.27 1.27)) (hide yes)))
  (property "Description" "" (at 109.22 41.91 0) (effects (font (size 1.27 1.27))))
  (pin "2")
  (pin "1"))
 (symbol
  (lib_id "LED:SK6812MINI")
  (at 113.03 64.77 0)
  (unit 1)
  (exclude_from_sim no)
  (in_bom yes)
  (on_board yes)
  (dnp no)
  (property "Reference" "D5" (at 116.84 58.42 0) (effects (font (size 1.27 1.27))))
  (property "Value" "SK6805MICRO-J" (at 119.38 71.12 0) (effects (font (size 1.27 1.27))))
  (property "Footprint" "tildagon:LED_SK6805_PLCC4_2.4x2.7mm_P1.3mm" (at 114.3 72.39 0) (effects (font (size 1.27 1.27)) (justify left top) (hide yes)))
  (property "Datasheet" "https://cdn-shop.adafruit.com/product-files/2686/SK6812MINI_REV.01-1-2.pdf" (at 115.57 74.295 0) (effects (font (size 1.27 1.27)) (justify left top) (hide yes)))
  (property "Description" "" (at 113.03 64.77 0) (effects (font (size 1.27 1.27))))
  (pin "2")
  (pin "3")
  (pin "1")
  (pin "4"))
 (symbol
  (lib_id "LED:SK6812MINI")
  (at 77.47 64.77 0)
  (unit 1)
  (exclude_from_sim no)
  (in_bom yes)
  (on_board yes)
  (dnp no)
  (property "Reference" "D2" (at 81.28 58.42 0) (effects (font (size 1.27 1.27))))
  (property "Value" "SK6805MICRO-J" (at 83.82 71.12 0) (effects (font (size 1.27 1.27))))
  (property "Footprint" "tildagon:LED_SK6805_PLCC4_2.4x2.7mm_P1.3mm" (at 78.74 72.39 0) (effects (font (size 1.27 1.27)) (justify left top) (hide yes)))
  (property "Datasheet" "https://cdn-shop.adafruit.com/product-files/2686/SK6812MINI_REV.01-1-2.pdf" (at 80.01 74.295 0) (effects (font (size 1.27 1.27)) (justify left top) (hide yes)))
  (property "Description" "" (at 77.47 64.77 0) (effects (font (size 1.27 1.27))))
  (pin "2")
  (pin "3")
  (pin "1")
  (pin "4"))
 (symbol
  (lib_id "LED:SK6812MINI")
  (at 179.07 97.79 0)
  (unit 1)
  (exclude_from_sim no)
  (in_bom yes)
  (on_board yes)
  (dnp no)
  (property "Reference" "D13" (at 182.88 91.44 0) (effects (font (size 1.27 1.27))))
  (property "Value" "SK6805MICRO-J" (at 185.42 104.14 0) (effects (font (size 1.27 1.27))))
  (property "Footprint" "tildagon:LED_SK6805_PLCC4_2.4x2.7mm_P1.3mm" (at 180.34 105.41 0) (effects (font (size 1.27 1.27)) (justify left top) (hide yes)))
  (property "Datasheet" "https://cdn-shop.adafruit.com/product-files/2686/SK6812MINI_REV.01-1-2.pdf" (at 181.61 107.315 0) (effects (font (size 1.27 1.27)) (justify left top) (hide yes)))
  (property "Description" "" (at 179.07 97.79 0) (effects (font (size 1.27 1.27))))
  (pin "2")
  (pin "3")
  (pin "1")
  (pin "4"))
 (symbol
  (lib_id "power:GND")
  (at 60.96 127 0)
  (unit 1)
  (exclude_from_sim no)
  (in_bom yes)
  (on_board yes)
  (dnp no)
  (fields_autoplaced yes)
  (property "Reference" "#PWR0102" (at 60.96 133.35 0) (effects (font (size 1.27 1.27)) (hide yes)))
  (property "Value" "GND" (at 60.96 132.08 0) (effects (font (size 1.27 1.27))))
  (property "Footprint" "" (at 60.96 127 0) (effects (font (size 1.27 1.27)) (hide yes)))
  (property "Datasheet" "" (at 60.96 127 0) (effects (font (size 1.27 1.27)) (hide yes)))
  (property "Description" "" (at 60.96 127 0) (effects (font (size 1.27 1.27))))
  (pin "1"))
 (symbol
  (lib_id "Device:C")
  (at 72.39 41.91 0)
  (unit 1)
  (exclude_from_sim no)
  (in_bom yes)
  (on_board yes)
  (dnp no)
  (fields_autoplaced yes)
  (property "Reference" "C9" (at 76.2 40.64 0) (effects (font (size 1.27 1.27)) (justify left)))
  (property "Value" "1u" (at 76.2 43.18 0) (effects (font (size 1.27 1.27)) (justify left)))
  (property "Footprint" "Capacitor_SMD:C_0402_1005Metric" (at 73.3552 45.72 0) (effects (font (size 1.27 1.27)) (hide yes)))
  (property "Datasheet" "~" (at 72.39 41.91 0) (effects (font (size 1.27 1.27)) (hide yes)))
  (property "Description" "" (at 72.39 41.91 0) (effects (font (size 1.27 1.27))))
  (pin "2")
  (pin "1"))
 (symbol
  (lib_id "Device:R")
  (at 45.72 64.77 90)
  (unit 1)
  (exclude_from_sim no)
  (in_bom yes)
  (on_board yes)
  (dnp no)
  (property "Reference" "R14" (at 45.72 62.23 90) (effects (font (size 1.27 1.27))))
  (property "Value" "1k" (at 45.72 64.77 90) (effects (font (size 1.27 1.27))))
  (property "Footprint" "Resistor_SMD:R_0402_1005Metric" (at 45.72 66.548 90) (effects (font (size 1.27 1.27)) (hide yes)))
  (property "Datasheet" "~" (at 45.72 64.77 0) (effects (font (size 1.27 1.27)) (hide yes)))
  (property "Description" "" (at 45.72 64.77 0) (effects (font (size 1.27 1.27))))
  (pin "2")
  (pin "1"))
 (symbol
  (lib_id "Switch:SW_Push")
  (at 55.88 106.68 0)
  (unit 1)
  (exclude_from_sim no)
  (in_bom yes)
  (on_board yes)
  (dnp no)
  (property "Reference" "SW2" (at 50.8 104.14 0) (effects (font (size 1.27 1.27))))
  (property "Value" "SW_Push" (at 62.23 104.14 0) (effects (font (size 1.27 1.27))))
  (property "Footprint" "tildagon26:TS-1101S-B-D-B-B-A" (at 55.88 101.6 0) (effects (font (size 1.27 1.27)) (hide yes)))
  (property "Datasheet" "~" (at 55.88 101.6 0) (effects (font (size 1.27 1.27)) (hide yes)))
  (property "Description" "" (at 55.88 106.68 0) (effects (font (size 1.27 1.27))))
  (pin "1")
  (pin "2"))
 (symbol
  (lib_id "LED:SK6812MINI")
  (at 255.27 64.77 0)
  (unit 1)
  (exclude_from_sim no)
  (in_bom yes)
  (on_board yes)
  (dnp no)
  (property "Reference" "D18" (at 259.08 58.42 0) (effects (font (size 1.27 1.27))))
  (property "Value" "SK6805MICRO-J" (at 261.62 71.12 0) (effects (font (size 1.27 1.27))))
  (property "Footprint" "tildagon:LED_SK6805_PLCC4_2.4x2.7mm_P1.3mm" (at 256.54 72.39 0) (effects (font (size 1.27 1.27)) (justify left top) (hide yes)))
  (property "Datasheet" "https://cdn-shop.adafruit.com/product-files/2686/SK6812MINI_REV.01-1-2.pdf" (at 257.81 74.295 0) (effects (font (size 1.27 1.27)) (justify left top) (hide yes)))
  (property "Description" "" (at 255.27 64.77 0) (effects (font (size 1.27 1.27))))
  (pin "2")
  (pin "3")
  (pin "1")
  (pin "4"))
 (symbol
  (lib_id "LED:SK6812MINI")
  (at 201.93 64.77 0)
  (unit 1)
  (exclude_from_sim no)
  (in_bom yes)
  (on_board yes)
  (dnp no)
  (property "Reference" "D15" (at 205.74 58.42 0) (effects (font (size 1.27 1.27))))
  (property "Value" "SK6805MICRO-J" (at 208.28 71.12 0) (effects (font (size 1.27 1.27))))
  (property "Footprint" "tildagon:LED_SK6805_PLCC4_2.4x2.7mm_P1.3mm" (at 203.2 72.39 0) (effects (font (size 1.27 1.27)) (justify left top) (hide yes)))
  (property "Datasheet" "https://cdn-shop.adafruit.com/product-files/2686/SK6812MINI_REV.01-1-2.pdf" (at 204.47 74.295 0) (effects (font (size 1.27 1.27)) (justify left top) (hide yes)))
  (property "Description" "" (at 201.93 64.77 0) (effects (font (size 1.27 1.27))))
  (pin "2")
  (pin "3")
  (pin "1")
  (pin "4"))
 (symbol
  (lib_id "LED:SK6812MINI")
  (at 146.05 97.79 0)
  (unit 1)
  (exclude_from_sim no)
  (in_bom yes)
  (on_board yes)
  (dnp no)
  (property "Reference" "D9" (at 149.86 91.44 0) (effects (font (size 1.27 1.27))))
  (property "Value" "SK6805MICRO-J" (at 152.4 104.14 0) (effects (font (size 1.27 1.27))))
  (property "Footprint" "tildagon:LED_SK6805_PLCC4_2.4x2.7mm_P1.3mm" (at 147.32 105.41 0) (effects (font (size 1.27 1.27)) (justify left top) (hide yes)))
  (property "Datasheet" "https://cdn-shop.adafruit.com/product-files/2686/SK6812MINI_REV.01-1-2.pdf" (at 148.59 107.315 0) (effects (font (size 1.27 1.27)) (justify left top) (hide yes)))
  (property "Description" "" (at 146.05 97.79 0) (effects (font (size 1.27 1.27))))
  (pin "2")
  (pin "3")
  (pin "1")
  (pin "4"))
 (symbol
  (lib_id "Device:C")
  (at 81.28 41.91 0)
  (unit 1)
  (exclude_from_sim no)
  (in_bom yes)
  (on_board yes)
  (dnp no)
  (fields_autoplaced yes)
  (property "Reference" "C10" (at 85.09 40.64 0) (effects (font (size 1.27 1.27)) (justify left)))
  (property "Value" "1u" (at 85.09 43.18 0) (effects (font (size 1.27 1.27)) (justify left)))
  (property "Footprint" "Capacitor_SMD:C_0402_1005Metric" (at 82.2452 45.72 0) (effects (font (size 1.27 1.27)) (hide yes)))
  (property "Datasheet" "~" (at 81.28 41.91 0) (effects (font (size 1.27 1.27)) (hide yes)))
  (property "Description" "" (at 81.28 41.91 0) (effects (font (size 1.27 1.27))))
  (pin "2")
  (pin "1"))
 (symbol
  (lib_id "Switch:SW_Push")
  (at 55.88 116.84 0)
  (unit 1)
  (exclude_from_sim no)
  (in_bom yes)
  (on_board yes)
  (dnp no)
  (property "Reference" "SW4" (at 50.8 114.3 0) (effects (font (size 1.27 1.27))))
  (property "Value" "SW_Push" (at 62.23 114.3 0) (effects (font (size 1.27 1.27))))
  (property "Footprint" "tildagon26:TS-1101S-B-D-B-B-A" (at 55.88 111.76 0) (effects (font (size 1.27 1.27)) (hide yes)))
  (property "Datasheet" "~" (at 55.88 111.76 0) (effects (font (size 1.27 1.27)) (hide yes)))
  (property "Description" "" (at 55.88 116.84 0) (effects (font (size 1.27 1.27))))
  (pin "1")
  (pin "2"))
 (symbol
  (lib_id "Switch:SW_Push")
  (at 55.88 127 0)
  (unit 1)
  (exclude_from_sim no)
  (in_bom yes)
  (on_board yes)
  (dnp no)
  (property "Reference" "SW6" (at 50.8 124.46 0) (effects (font (size 1.27 1.27))))
  (property "Value" "SW_Push" (at 62.23 124.46 0) (effects (font (size 1.27 1.27))))
  (property "Footprint" "tildagon26:TS-1101S-B-D-B-B-A" (at 55.88 121.92 0) (effects (font (size 1.27 1.27)) (hide yes)))
  (property "Datasheet" "~" (at 55.88 121.92 0) (effects (font (size 1.27 1.27)) (hide yes)))
  (property "Description" "" (at 55.88 127 0) (effects (font (size 1.27 1.27))))
  (pin "1")
  (pin "2"))
 (symbol
  (lib_id "LED:SK6812MINI")
  (at 96.52 97.79 0)
  (unit 1)
  (exclude_from_sim no)
  (in_bom yes)
  (on_board yes)
  (dnp no)
  (property "Reference" "D4" (at 100.33 91.44 0) (effects (font (size 1.27 1.27))))
  (property "Value" "SK6805MICRO-J" (at 102.87 104.14 0) (effects (font (size 1.27 1.27))))
  (property "Footprint" "tildagon:LED_SK6805_PLCC4_2.4x2.7mm_P1.3mm" (at 97.79 105.41 0) (effects (font (size 1.27 1.27)) (justify left top) (hide yes)))
  (property "Datasheet" "https://cdn-shop.adafruit.com/product-files/2686/SK6812MINI_REV.01-1-2.pdf" (at 99.06 107.315 0) (effects (font (size 1.27 1.27)) (justify left top) (hide yes)))
  (property "Description" "" (at 96.52 97.79 0) (effects (font (size 1.27 1.27))))
  (pin "2")
  (pin "3")
  (pin "1")
  (pin "4"))
 (symbol
  (lib_id "LED:SK6812MINI")
  (at 162.56 97.79 0)
  (unit 1)
  (exclude_from_sim no)
  (in_bom yes)
  (on_board yes)
  (dnp no)
  (property "Reference" "D11" (at 166.37 91.44 0) (effects (font (size 1.27 1.27))))
  (property "Value" "SK6805MICRO-J" (at 168.91 104.14 0) (effects (font (size 1.27 1.27))))
  (property "Footprint" "tildagon:LED_SK6805_PLCC4_2.4x2.7mm_P1.3mm" (at 163.83 105.41 0) (effects (font (size 1.27 1.27)) (justify left top) (hide yes)))
  (property "Datasheet" "https://cdn-shop.adafruit.com/product-files/2686/SK6812MINI_REV.01-1-2.pdf" (at 165.1 107.315 0) (effects (font (size 1.27 1.27)) (justify left top) (hide yes)))
  (property "Description" "" (at 162.56 97.79 0) (effects (font (size 1.27 1.27))))
  (pin "2")
  (pin "3")
  (pin "1")
  (pin "4"))
 (symbol
  (lib_id "Device:C")
  (at 34.29 41.91 0)
  (unit 1)
  (exclude_from_sim no)
  (in_bom yes)
  (on_board yes)
  (dnp no)
  (fields_autoplaced yes)
  (property "Reference" "C5" (at 38.1 40.64 0) (effects (font (size 1.27 1.27)) (justify left)))
  (property "Value" "1u" (at 38.1 43.18 0) (effects (font (size 1.27 1.27)) (justify left)))
  (property "Footprint" "Capacitor_SMD:C_0402_1005Metric" (at 35.2552 45.72 0) (effects (font (size 1.27 1.27)) (hide yes)))
  (property "Datasheet" "~" (at 34.29 41.91 0) (effects (font (size 1.27 1.27)) (hide yes)))
  (property "Description" "" (at 34.29 41.91 0) (effects (font (size 1.27 1.27))))
  (pin "2")
  (pin "1"))
 (symbol
  (lib_id "power:GND")
  (at 104.14 105.41 0)
  (unit 1)
  (exclude_from_sim no)
  (in_bom yes)
  (on_board yes)
  (dnp no)
  (fields_autoplaced yes)
  (property "Reference" "#PWR0104" (at 104.14 111.76 0) (effects (font (size 1.27 1.27)) (hide yes)))
  (property "Value" "GND" (at 104.14 110.49 0) (effects (font (size 1.27 1.27))))
  (property "Footprint" "" (at 104.14 105.41 0) (effects (font (size 1.27 1.27)) (hide yes)))
  (property "Datasheet" "" (at 104.14 105.41 0) (effects (font (size 1.27 1.27)) (hide yes)))
  (property "Description" "" (at 104.14 105.41 0) (effects (font (size 1.27 1.27))))
  (pin "1"))
 (symbol
  (lib_id "Switch:SW_Push")
  (at 55.88 111.76 0)
  (unit 1)
  (exclude_from_sim no)
  (in_bom yes)
  (on_board yes)
  (dnp no)
  (property "Reference" "SW3" (at 50.8 109.22 0) (effects (font (size 1.27 1.27))))
  (property "Value" "SW_Push" (at 62.23 109.22 0) (effects (font (size 1.27 1.27))))
  (property "Footprint" "tildagon26:TS-1101S-B-D-B-B-A" (at 55.88 106.68 0) (effects (font (size 1.27 1.27)) (hide yes)))
  (property "Datasheet" "~" (at 55.88 106.68 0) (effects (font (size 1.27 1.27)) (hide yes)))
  (property "Description" "" (at 55.88 111.76 0) (effects (font (size 1.27 1.27))))
  (pin "1")
  (pin "2"))
 (symbol
  (lib_id "LED:SK6812MINI")
  (at 148.59 64.77 0)
  (unit 1)
  (exclude_from_sim no)
  (in_bom yes)
  (on_board yes)
  (dnp no)
  (property "Reference" "D10" (at 152.4 58.42 0) (effects (font (size 1.27 1.27))))
  (property "Value" "SK6805MICRO-J" (at 154.94 71.12 0) (effects (font (size 1.27 1.27))))
  (property "Footprint" "tildagon:LED_SK6805_PLCC4_2.4x2.7mm_P1.3mm" (at 149.86 72.39 0) (effects (font (size 1.27 1.27)) (justify left top) (hide yes)))
  (property "Datasheet" "https://cdn-shop.adafruit.com/product-files/2686/SK6812MINI_REV.01-1-2.pdf" (at 151.13 74.295 0) (effects (font (size 1.27 1.27)) (justify left top) (hide yes)))
  (property "Description" "" (at 148.59 64.77 0) (effects (font (size 1.27 1.27))))
  (pin "2")
  (pin "3")
  (pin "1")
  (pin "4")))
